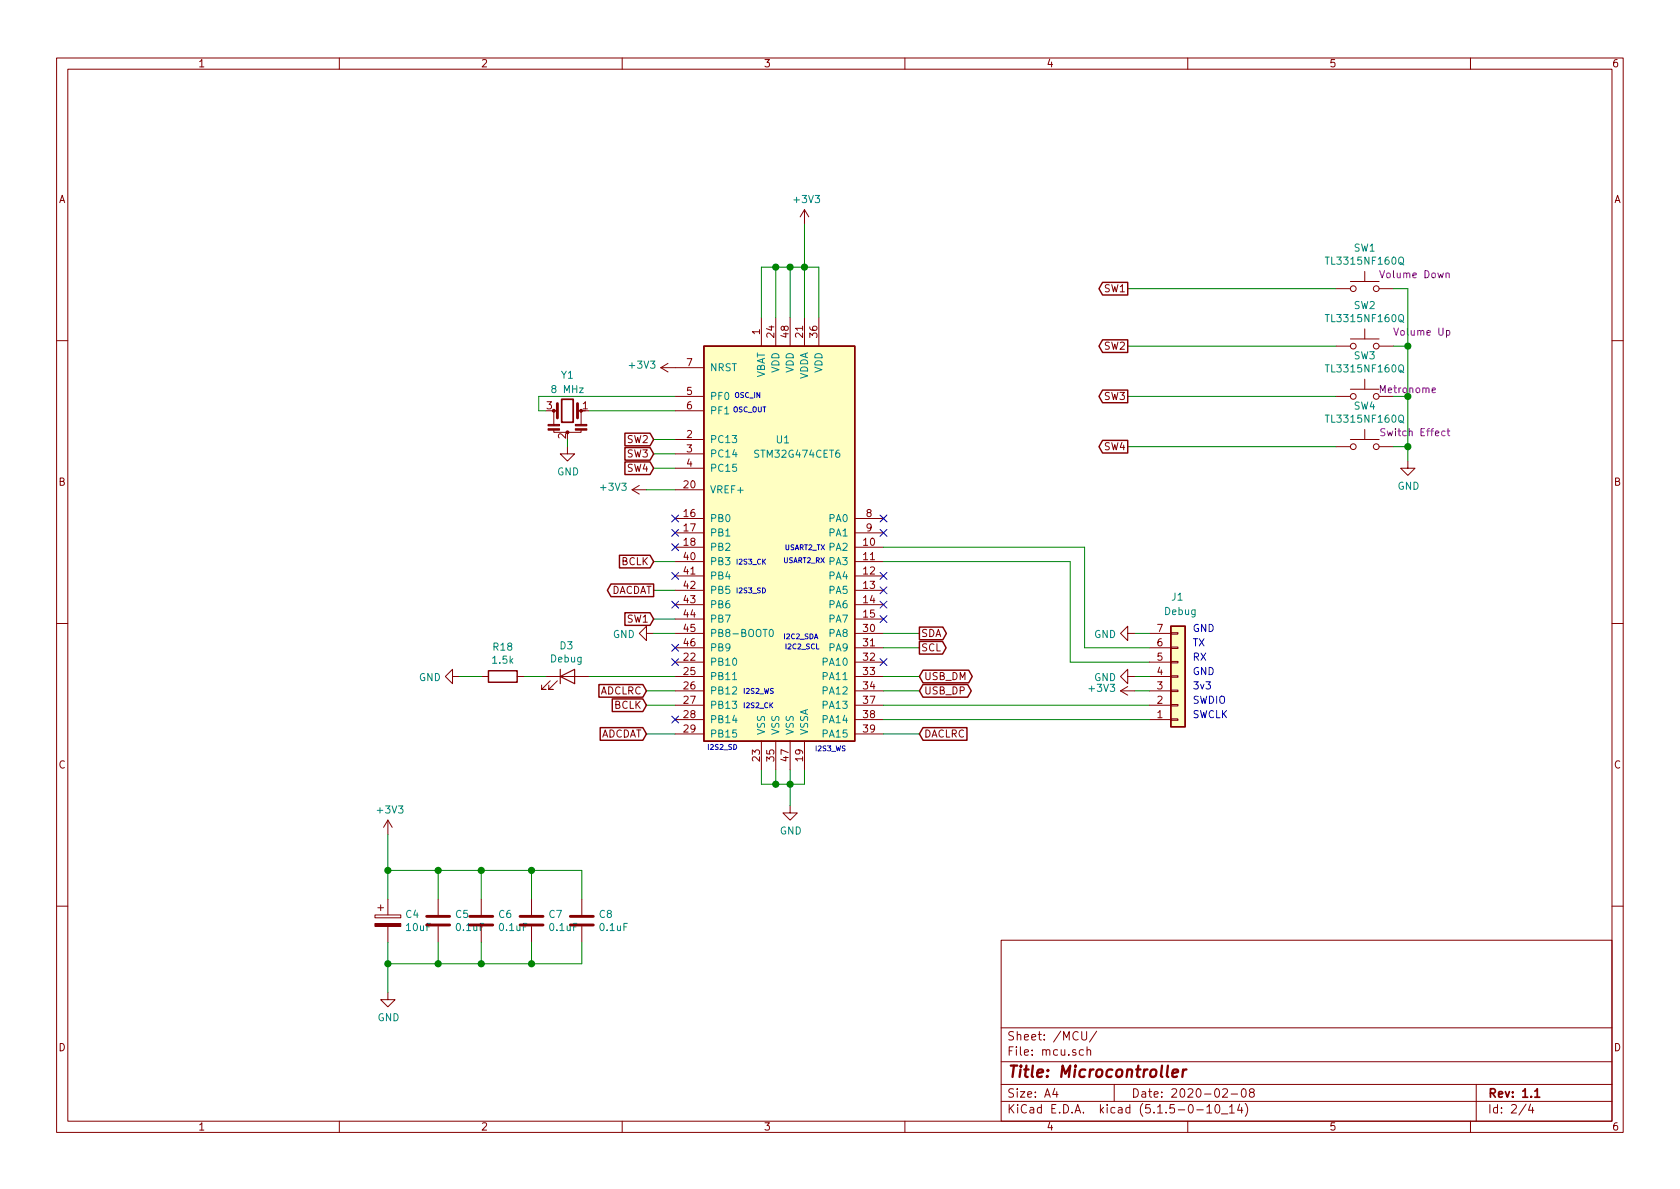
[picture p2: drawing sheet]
EESchema Schematic File Version 4
EELAYER 30 0
EELAYER END
$Descr A4 11693 8268
encoding utf-8
Sheet 2 4
Title "Microcontroller"
Date "2020-02-08"
Rev "1.1"
Comp ""
Comment1 ""
Comment2 ""
Comment3 ""
Comment4 ""
$EndDescr
Wire Wire Line
	5300 5350 5300 5450
Wire Wire Line
	5300 5450 5400 5450
Wire Wire Line
	5600 5450 5600 5350
Wire Wire Line
	5500 5350 5500 5450
Connection ~ 5500 5450
Wire Wire Line
	5500 5450 5600 5450
Wire Wire Line
	5500 5600 5500 5450
Wire Wire Line
	5400 5350 5400 5450
Connection ~ 5400 5450
Wire Wire Line
	5400 5450 5500 5450
$Comp
L Device:CP C4
U 1 1
P 2700 6400
F 0 "C4" H 2818 6446 50  0000 L CNN
F 1 "10uF" H 2818 6355 50  0000 L CNN
F 2 "Capacitor_SMD:C_0805_2012Metric_Pad1.15x1.40mm_HandSolder" H 2738 6250 50  0001 C CNN
F 3 "~" H 2700 6400 50  0001 C CNN
	1    2700 6400
	1    0    0    -1  
$EndComp
$Comp
L Device:C C5
U 1 1
P 3050 6400
F 0 "C5" H 3165 6446 50  0000 L CNN
F 1 "0.1uF" H 3165 6355 50  0000 L CNN
F 2 "Capacitor_SMD:C_0603_1608Metric_Pad1.05x0.95mm_HandSolder" H 3088 6250 50  0001 C CNN
F 3 "~" H 3050 6400 50  0001 C CNN
	1    3050 6400
	1    0    0    -1  
$EndComp
$Comp
L Device:C C6
U 1 1
P 3350 6400
F 0 "C6" H 3465 6446 50  0000 L CNN
F 1 "0.1uF" H 3465 6355 50  0000 L CNN
F 2 "Capacitor_SMD:C_0603_1608Metric_Pad1.05x0.95mm_HandSolder" H 3388 6250 50  0001 C CNN
F 3 "~" H 3350 6400 50  0001 C CNN
	1    3350 6400
	1    0    0    -1  
$EndComp
$Comp
L Device:C C7
U 1 1
P 3700 6400
F 0 "C7" H 3815 6446 50  0000 L CNN
F 1 "0.1uF" H 3815 6355 50  0000 L CNN
F 2 "Capacitor_SMD:C_0603_1608Metric_Pad1.05x0.95mm_HandSolder" H 3738 6250 50  0001 C CNN
F 3 "~" H 3700 6400 50  0001 C CNN
	1    3700 6400
	1    0    0    -1  
$EndComp
$Comp
L Device:C C8
U 1 1
P 4050 6400
F 0 "C8" H 4165 6446 50  0000 L CNN
F 1 "0.1uF" H 4165 6355 50  0000 L CNN
F 2 "Capacitor_SMD:C_0603_1608Metric_Pad1.05x0.95mm_HandSolder" H 4088 6250 50  0001 C CNN
F 3 "~" H 4050 6400 50  0001 C CNN
	1    4050 6400
	1    0    0    -1  
$EndComp
Wire Wire Line
	4050 6700 4050 6550
Wire Wire Line
	2700 6550 2700 6700
Connection ~ 2700 6700
Wire Wire Line
	2700 6700 3050 6700
Wire Wire Line
	3050 6550 3050 6700
Connection ~ 3050 6700
Wire Wire Line
	3050 6700 3350 6700
Wire Wire Line
	3350 6550 3350 6700
Connection ~ 3350 6700
Wire Wire Line
	3350 6700 3700 6700
Wire Wire Line
	3700 6550 3700 6700
Connection ~ 3700 6700
Wire Wire Line
	3700 6700 4050 6700
Wire Wire Line
	4050 6050 4050 6250
Wire Wire Line
	2700 6250 2700 6050
Connection ~ 2700 6050
Wire Wire Line
	2700 6050 3050 6050
Wire Wire Line
	3050 6250 3050 6050
Connection ~ 3050 6050
Wire Wire Line
	3050 6050 3350 6050
Wire Wire Line
	3350 6250 3350 6050
Connection ~ 3350 6050
Wire Wire Line
	3350 6050 3700 6050
Wire Wire Line
	3700 6250 3700 6050
Connection ~ 3700 6050
Wire Wire Line
	3700 6050 4050 6050
$Comp
L power:GND #PWR02
U 1 1
P 2700 6900
F 0 "#PWR02" H 2700 6650 50  0001 C CNN
F 1 "GND" H 2705 6727 50  0000 C CNN
F 2 "" H 2700 6900 50  0001 C CNN
F 3 "" H 2700 6900 50  0001 C CNN
	1    2700 6900
	1    0    0    -1  
$EndComp
$Comp
L power:+3V3 #PWR01
U 1 1
P 2700 5800
F 0 "#PWR01" H 2700 5650 50  0001 C CNN
F 1 "+3V3" H 2715 5973 50  0000 C CNN
F 2 "" H 2700 5800 50  0001 C CNN
F 3 "" H 2700 5800 50  0001 C CNN
	1    2700 5800
	1    0    0    -1  
$EndComp
Wire Wire Line
	2700 6050 2700 5800
Wire Wire Line
	2700 6900 2700 6700
$Comp
L power:+3V3 #PWR010
U 1 1
P 7900 4800
F 0 "#PWR010" H 7900 4650 50  0001 C CNN
F 1 "+3V3" V 7915 4928 50  0000 L CNN
F 2 "" H 7900 4800 50  0001 C CNN
F 3 "" H 7900 4800 50  0001 C CNN
	1    7900 4800
	0    -1   -1   0   
$EndComp
Wire Wire Line
	9700 2000 9800 2000
Wire Wire Line
	9700 3100 9800 3100
Wire Wire Line
	9800 3100 9800 3200
Wire Wire Line
	9800 2000 9800 2400
Connection ~ 9800 3100
Wire Wire Line
	9700 2400 9800 2400
Connection ~ 9800 2400
Wire Wire Line
	9800 2400 9800 2750
Wire Wire Line
	9700 2750 9800 2750
Connection ~ 9800 2750
Wire Wire Line
	9800 2750 9800 3100
Text GLabel 6400 4800 2    50   BiDi ~ 0
USB_DP
Text GLabel 6400 4700 2    50   BiDi ~ 0
USB_DM
$Comp
L Switch:SW_Push SW4
U 1 1
P 9500 3100
F 0 "SW4" H 9500 3385 50  0000 C CNN
F 1 "TL3315NF160Q" H 9500 3294 50  0000 C CNN
F 2 "custom_footprints:TL3315NF160Q_Tactile_Switch" H 9500 3300 50  0001 C CNN
F 3 "http://spec_sheets.e-switch.com/specs/P010337.pdf" H 9500 3300 50  0001 C CNN
F 4 "Switch Effect" H 9850 3200 50  0000 C CNN "Name"
	1    9500 3100
	1    0    0    -1  
$EndComp
$Comp
L Switch:SW_Push SW1
U 1 1
P 9500 2000
F 0 "SW1" H 9500 2285 50  0000 C CNN
F 1 "TL3315NF160Q" H 9500 2194 50  0000 C CNN
F 2 "custom_footprints:TL3315NF160Q_Tactile_Switch" H 9500 2200 50  0001 C CNN
F 3 "http://spec_sheets.e-switch.com/specs/P010337.pdf" H 9500 2200 50  0001 C CNN
F 4 "Volume Down" H 9850 2100 50  0000 C CNN "Name"
	1    9500 2000
	1    0    0    -1  
$EndComp
$Comp
L Switch:SW_Push SW3
U 1 1
P 9500 2750
F 0 "SW3" H 9500 3035 50  0000 C CNN
F 1 "TL3315NF160Q" H 9500 2944 50  0000 C CNN
F 2 "custom_footprints:TL3315NF160Q_Tactile_Switch" H 9500 2950 50  0001 C CNN
F 3 "http://spec_sheets.e-switch.com/specs/P010337.pdf" H 9500 2950 50  0001 C CNN
F 4 "Metronome" H 9800 2800 50  0000 C CNN "Name"
	1    9500 2750
	1    0    0    -1  
$EndComp
$Comp
L Switch:SW_Push SW2
U 1 1
P 9500 2400
F 0 "SW2" H 9500 2685 50  0000 C CNN
F 1 "TL3315NF160Q" H 9500 2594 50  0000 C CNN
F 2 "custom_footprints:TL3315NF160Q_Tactile_Switch" H 9500 2600 50  0001 C CNN
F 3 "http://spec_sheets.e-switch.com/specs/P010337.pdf" H 9500 2600 50  0001 C CNN
F 4 "Volume Up" H 9900 2500 50  0000 C CNN "Field4"
	1    9500 2400
	1    0    0    -1  
$EndComp
$Comp
L power:GND #PWR0101
U 1 1
P 9800 3200
F 0 "#PWR0101" H 9800 2950 50  0001 C CNN
F 1 "GND" H 9805 3027 50  0000 C CNN
F 2 "" H 9800 3200 50  0001 C CNN
F 3 "" H 9800 3200 50  0001 C CNN
	1    9800 3200
	1    0    0    -1  
$EndComp
Wire Wire Line
	5600 1850 5600 1550
$Comp
L power:+3V3 #PWR07
U 1 1
P 5600 1550
F 0 "#PWR07" H 5600 1400 50  0001 C CNN
F 1 "+3V3" H 5615 1723 50  0000 C CNN
F 2 "" H 5600 1550 50  0001 C CNN
F 3 "" H 5600 1550 50  0001 C CNN
	1    5600 1550
	1    0    0    -1  
$EndComp
Wire Wire Line
	5600 1850 5700 1850
Connection ~ 5600 1850
Wire Wire Line
	5600 2200 5600 1850
Wire Wire Line
	5500 1850 5600 1850
Connection ~ 5500 1850
Wire Wire Line
	5500 2200 5500 1850
Wire Wire Line
	5700 1850 5700 2200
Wire Wire Line
	5400 1850 5500 1850
Wire Wire Line
	5400 2200 5400 1850
Wire Wire Line
	3950 3100 3950 3050
$Comp
L power:GND #PWR03
U 1 1
P 3950 3100
F 0 "#PWR03" H 3950 2850 50  0001 C CNN
F 1 "GND" H 3955 2927 50  0000 C CNN
F 2 "" H 3950 3100 50  0001 C CNN
F 3 "" H 3950 3100 50  0001 C CNN
	1    3950 3100
	1    0    0    -1  
$EndComp
Wire Wire Line
	3750 2850 3800 2850
Wire Wire Line
	3750 2750 3750 2850
$Comp
L Device:Resonator Y1
U 1 1
P 3950 2850
F 0 "Y1" H 3950 3100 50  0000 C CNN
F 1 "8 MHz" H 3950 3000 50  0000 C CNN
F 2 "custom_footprints:AWSCR-8.00CPLB-C30-T4" H 3925 2850 50  0001 C CNN
F 3 "~" H 3925 2850 50  0001 C CNN
	1    3950 2850
	-1   0    0    -1  
$EndComp
$Comp
L power:+3V3 #PWR04
U 1 1
P 4700 2550
F 0 "#PWR04" H 4700 2400 50  0001 C CNN
F 1 "+3V3" V 4715 2678 50  0000 L CNN
F 2 "" H 4700 2550 50  0001 C CNN
F 3 "" H 4700 2550 50  0001 C CNN
	1    4700 2550
	0    -1   -1   0   
$EndComp
Text GLabel 4500 4900 0    50   Input ~ 0
BCLK
Text GLabel 4500 4800 0    50   Input ~ 0
ADCLRC
Text GLabel 6400 5100 2    50   Input ~ 0
DACLRC
Text GLabel 4500 5100 0    50   Input ~ 0
ADCDAT
Text GLabel 4550 4100 0    50   Output ~ 0
DACDAT
$Comp
L parts:STM32G474CET6 U1
U 1 1
P 5400 3150
F 0 "U1" H 5450 3250 50  0000 C CNN
F 1 "STM32G474CET6" H 5550 3150 50  0000 C CNN
F 2 "Package_QFP:LQFP-48_7x7mm_P0.5mm" H 5400 3150 50  0001 C CNN
F 3 "https://www.st.com/resource/en/datasheet/stm32g473cb.pdf" H 5400 3150 50  0001 C CNN
	1    5400 3150
	1    0    0    -1  
$EndComp
Wire Wire Line
	6150 5100 6400 5100
Wire Wire Line
	6150 4700 6400 4700
Wire Wire Line
	6400 4800 6150 4800
$Comp
L power:GND #PWR0103
U 1 1
P 4550 4400
F 0 "#PWR0103" H 4550 4150 50  0001 C CNN
F 1 "GND" V 4555 4272 50  0000 R CNN
F 2 "" H 4550 4400 50  0001 C CNN
F 3 "" H 4550 4400 50  0001 C CNN
	1    4550 4400
	0    1    1    0   
$EndComp
Wire Wire Line
	4700 4400 4550 4400
Text GLabel 4550 4300 0    50   Input ~ 0
SW1
Text GLabel 7850 2000 0    50   Output ~ 0
SW1
Text GLabel 7850 2400 0    50   Output ~ 0
SW2
Text GLabel 7850 2750 0    50   Output ~ 0
SW3
Text GLabel 7850 3100 0    50   Output ~ 0
SW4
Text GLabel 4550 3050 0    50   Input ~ 0
SW2
Wire Wire Line
	4100 2850 4700 2850
Wire Wire Line
	3750 2750 4700 2750
Text GLabel 4550 3150 0    50   Input ~ 0
SW3
Text GLabel 4550 3250 0    50   Input ~ 0
SW4
Text Notes 8300 4900 0    50   ~ 0
SWDIO
Wire Wire Line
	4550 3050 4700 3050
Wire Wire Line
	4550 3150 4700 3150
Wire Wire Line
	4550 3250 4700 3250
Wire Wire Line
	4550 4300 4700 4300
Text GLabel 6400 4400 2    50   Output ~ 0
SDA
Text GLabel 6400 4500 2    50   Output ~ 0
SCL
Wire Wire Line
	6150 4500 6400 4500
NoConn ~ 4700 3600
NoConn ~ 4700 3700
NoConn ~ 4700 3800
NoConn ~ 4700 4000
NoConn ~ 4700 4500
NoConn ~ 4700 4600
NoConn ~ 4700 5000
NoConn ~ 6150 3600
NoConn ~ 6150 3700
NoConn ~ 6150 4000
NoConn ~ 6150 4100
NoConn ~ 6150 4200
NoConn ~ 6150 4300
$Comp
L power:GND #PWR0105
U 1 1
P 5500 5600
F 0 "#PWR0105" H 5500 5350 50  0001 C CNN
F 1 "GND" H 5505 5427 50  0000 C CNN
F 2 "" H 5500 5600 50  0001 C CNN
F 3 "" H 5500 5600 50  0001 C CNN
	1    5500 5600
	1    0    0    -1  
$EndComp
Text Notes 8300 5000 0    50   ~ 0
SWCLK
Text Notes 8300 4800 0    50   ~ 0
3v3
Text Notes 8300 4700 0    50   ~ 0
GND
Text Notes 8300 4500 0    50   ~ 0
TX
Text Notes 8300 4600 0    50   ~ 0
RX
Text Notes 8300 4400 0    50   ~ 0
GND
Wire Wire Line
	4550 4100 4700 4100
NoConn ~ 4700 4200
Wire Wire Line
	4500 4900 4700 4900
Text GLabel 4550 3900 0    50   Input ~ 0
BCLK
Wire Wire Line
	4550 3900 4700 3900
Text Notes 5670 5230 0    35   ~ 0
I2S3_WS
Wire Wire Line
	4500 5100 4700 5100
Text Notes 4920 5220 0    35   ~ 0
I2S2_SD
Wire Wire Line
	4500 4800 4700 4800
Text Notes 5170 4930 0    35   ~ 0
I2S2_CK
Text Notes 5170 4830 0    35   ~ 0
I2S2_WS
Text Notes 5120 4130 0    35   ~ 0
I2S3_SD
Text Notes 5120 3930 0    35   ~ 0
I2S3_CK
Text Notes 5460 3830 0    35   ~ 0
USART2_TX
Text Notes 5450 3920 0    35   ~ 0
USART2_RX
Text Notes 5450 4450 0    35   ~ 0
I2C2_SDA
Text Notes 5460 4520 0    35   ~ 0
I2C2_SCL
$Comp
L Device:LED D3
U 1 1
P 3950 4700
F 0 "D3" H 3943 4916 50  0000 C CNN
F 1 "Debug" H 3943 4825 50  0000 C CNN
F 2 "LED_SMD:LED_0603_1608Metric_Pad1.05x0.95mm_HandSolder" H 3950 4700 50  0001 C CNN
F 3 "~" H 3950 4700 50  0001 C CNN
	1    3950 4700
	1    0    0    -1  
$EndComp
Wire Wire Line
	4100 4700 4700 4700
$Comp
L Device:R R18
U 1 1
P 3500 4700
F 0 "R18" V 3293 4700 50  0000 C CNN
F 1 "1.5k" V 3384 4700 50  0000 C CNN
F 2 "Resistor_SMD:R_0603_1608Metric_Pad1.05x0.95mm_HandSolder" V 3430 4700 50  0001 C CNN
F 3 "~" H 3500 4700 50  0001 C CNN
	1    3500 4700
	0    1    1    0   
$EndComp
$Comp
L power:GND #PWR05
U 1 1
P 3200 4700
F 0 "#PWR05" H 3200 4450 50  0001 C CNN
F 1 "GND" V 3205 4572 50  0000 R CNN
F 2 "" H 3200 4700 50  0001 C CNN
F 3 "" H 3200 4700 50  0001 C CNN
	1    3200 4700
	0    1    1    0   
$EndComp
Wire Wire Line
	3200 4700 3350 4700
Wire Wire Line
	3650 4700 3800 4700
Wire Wire Line
	7850 2000 9300 2000
Wire Wire Line
	7850 2400 9300 2400
Wire Wire Line
	7850 2750 9300 2750
Wire Wire Line
	7850 3100 9300 3100
Wire Wire Line
	5400 1850 5300 1850
Wire Wire Line
	5300 1850 5300 2200
Connection ~ 5400 1850
$Comp
L power:+3V3 #PWR0108
U 1 1
P 4500 3400
F 0 "#PWR0108" H 4500 3250 50  0001 C CNN
F 1 "+3V3" V 4515 3528 50  0000 L CNN
F 2 "" H 4500 3400 50  0001 C CNN
F 3 "" H 4500 3400 50  0001 C CNN
	1    4500 3400
	0    -1   -1   0   
$EndComp
Wire Wire Line
	4500 3400 4700 3400
Wire Wire Line
	6150 5000 8000 5000
Wire Wire Line
	6150 4900 8000 4900
$Comp
L power:GND #PWR09
U 1 1
P 7900 4700
F 0 "#PWR09" H 7900 4450 50  0001 C CNN
F 1 "GND" V 7905 4572 50  0000 R CNN
F 2 "" H 7900 4700 50  0001 C CNN
F 3 "" H 7900 4700 50  0001 C CNN
	1    7900 4700
	0    1    1    0   
$EndComp
Wire Wire Line
	7900 4800 8000 4800
Wire Wire Line
	7900 4700 8000 4700
Text Notes 5110 2770 0    35   ~ 0
OSC_IN
Text Notes 5100 2870 0    35   ~ 0
OSC_OUT
Wire Wire Line
	6150 4400 6400 4400
NoConn ~ 6150 4600
$Comp
L Connector_Generic:Conn_01x07 J1
U 1 1
P 8200 4700
F 0 "J1" H 8150 4150 50  0000 L CNN
F 1 "Debug" H 8100 4250 50  0000 L CNN
F 2 "Connector_PinHeader_2.54mm:PinHeader_1x07_P2.54mm_Vertical" H 8200 4700 50  0001 C CNN
F 3 "~" H 8200 4700 50  0001 C CNN
	1    8200 4700
	1    0    0    1   
$EndComp
Wire Wire Line
	6150 3900 7450 3900
$Comp
L power:GND #PWR011
U 1 1
P 7900 4400
F 0 "#PWR011" H 7900 4150 50  0001 C CNN
F 1 "GND" V 7905 4272 50  0000 R CNN
F 2 "" H 7900 4400 50  0001 C CNN
F 3 "" H 7900 4400 50  0001 C CNN
	1    7900 4400
	0    1    1    0   
$EndComp
Wire Wire Line
	7900 4400 8000 4400
Wire Wire Line
	7450 4600 8000 4600
Wire Wire Line
	7450 3900 7450 4600
Wire Wire Line
	8000 4500 7550 4500
Wire Wire Line
	7550 4500 7550 3800
Wire Wire Line
	6150 3800 7550 3800
$EndSCHEMATC
